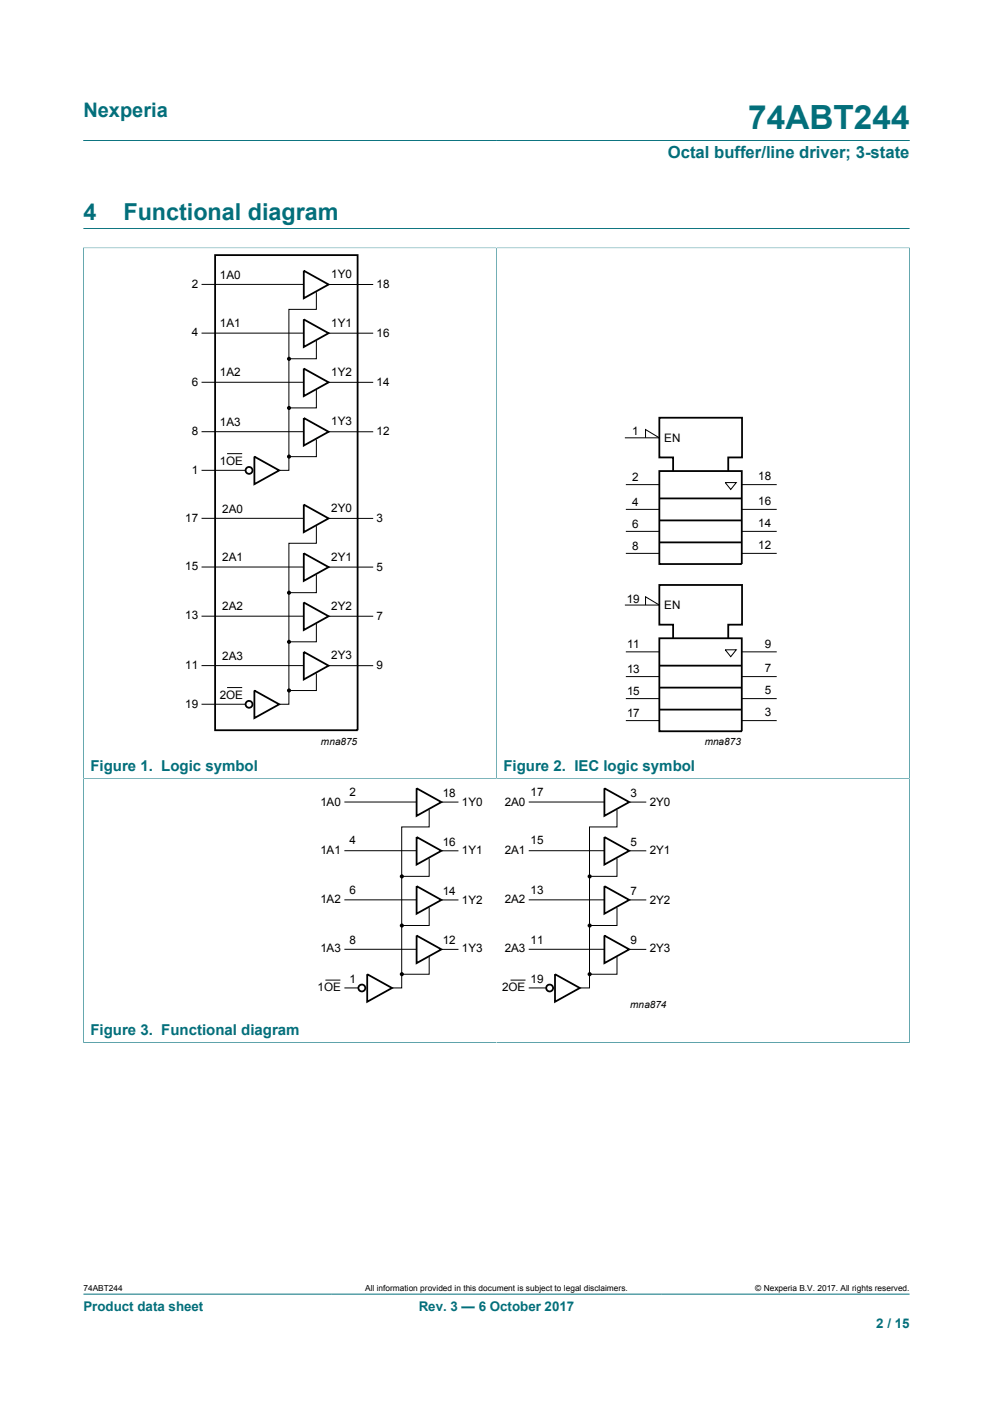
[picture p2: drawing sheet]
<svg xmlns="http://www.w3.org/2000/svg" width="210mm" height="297mm" viewBox="0 0 210 297" stroke-linecap="round" stroke-linejoin="round" font-family="sans-serif">
<path d="M17.6 29.7h174.8M17.6 52.4h174.8M17.6 52.4v168.2M17.6 48.3h174.8M105 52.4v112.3M192.4 52.4v168.2M17.6 164.7h174.8M17.6 220.5h174.8M17.6 273.8h174.8" fill="none" stroke="#036f7b" stroke-width=".21"/>
<g fill="none" stroke="#000" stroke-width=".21">
<path d="M42.6 60.2h21.7M42.6 70.5h21.7M66.9 61.8v3.6h-5.8v34.1h-2.1M66.9 72.1v3.8h-5.8M69.6 60.2h9.3M69.6 70.5h9.3M42.6 80.9h21.7M42.6 91.3h21.7M42.6 99.5h9.3M48 96h3.2M66.9 82.5v3.8h-5.8M66.9 93v3.6h-5.8"/>
<path d="M69.6 80.9h9.3M69.6 91.3h9.3M132.1 92.6h7.3l-2.9-1.7v1.7M42.6 109.6h21.7M42.6 119.9h21.7M66.9 111.3v3.6h-5.8v34.1h-2.1M69.6 109.7h9.3M69.6 120h9.3M132.4 117.1h7M132.4 112.4h7M132.4 107.8h7M132.4 102.5h7"/>
<path d="M153.4 102.1h2.3l-1.2 1.4zM156.9 117.1h7.4M156.9 112.4h7.4M156.9 107.8h7.4M156.9 102.5h7.4M42.6 130.3h21.7M66.9 121.6v3.8h-5.8M66.9 132v3.8h-5.8M69.6 130.4h9.3M132.1 128h7.3l-2.9-1.8v1.8M132.4 137.9h7M153.4 137.5h2.3l-1.2 1.4z"/>
<path d="M156.9 137.9h7.4M42.6 140.8h21.7M42.6 149h9.3M48 145.4h3.2M66.9 142.4v3.7h-5.8M69.6 140.8h9.3M132.4 152.4h7M132.4 147.8h7M132.4 143.1h7M156.9 152.4h7.4M156.9 147.8h7.4M156.9 143.1h7.4"/>
<path d="M72.8 169.7h15.3M72.8 180h15.3M90.8 171.3v3.6h-5.8v34.1h-2.1M93.4 169.7h3.6M93.4 180h3.6M111.8 169.7h16M111.8 180h16M130.5 171.3v3.6h-5.8v34.1h-2.1M133.2 169.7h3.5M133.2 180h3.5M72.8 190.4h15.3M90.8 181.6v3.8h-5.8"/>
<path d="M90.8 192v3.8h-5.8M93.4 190.4h3.6M111.8 190.4h16M130.5 181.6v3.8h-5.8M130.5 192v3.8h-5.8M133.2 190.4h3.5M72.8 200.8h15.3M72.8 209h2.9M90.8 202.5v3.6h-5.8M93.4 200.8h3.6M111.8 200.8h16M111.8 209h3.7"/>
<path d="M130.5 202.5v3.6h-5.8M133.2 200.8h3.5"/>
</g>
<g fill="none" stroke="#000" stroke-width=".38">
<path d="M45.5 54h30.1v100.5h-30.1zM64.2 57.3l5.3 2.9-5.3 2.9zM64.2 67.6l5.3 2.9-5.3 2.9zM64.2 78l5.3 2.9-5.3 2.9zM53.8 96.6l5.2 2.9-5.2 2.9zM64.2 88.4l5.3 2.9-5.3 3zM139.4 99.6h17.5v19.7h-17.5zM142.4 99.7v-2.9h-3v-8.4h17.5v8.4h-2.9v2.9M64.2 106.7l5.3 3-5.3 2.9zM64.2 117l5.3 3-5.3 2.9zM139.4 114.7h17.5M139.4 110.1h17.5"/>
<path d="M139.4 105.4h17.5M64.2 127.4l5.3 3-5.3 2.9zM64.2 137.9l5.3 2.9-5.3 2.9zM139.4 135h17.5v19.7h-17.5zM142.4 135.1v-3h-3v-8.4h17.5v8.4h-2.9v3M53.8 146.1l5.2 2.9-5.2 2.9zM139.4 150.1h17.5M139.4 145.5h17.5M139.4 140.8h17.5M88.1 166.8l5.2 2.9-5.2 2.9zM88.1 177.1l5.2 2.9-5.2 2.9zM127.8 166.8l5.3 2.9-5.3 2.9z"/>
<path d="M127.8 177.1l5.3 2.9-5.3 2.9zM88.1 187.5l5.2 2.9-5.2 2.9zM88.1 197.9l5.2 2.9-5.2 2.9zM127.8 187.5l5.3 2.9-5.3 2.9zM127.8 197.9l5.3 2.9-5.3 2.9zM77.7 206.1l5.2 2.9-5.2 2.9zM117.4 206.1l5.2 2.9-5.2 2.9z"/>
<circle cx="52.7" cy="99.5" r=".73"/>
<circle cx="52.7" cy="149" r=".73"/>
<circle cx="76.5" cy="209" r=".73"/>
<circle cx="116.2" cy="209" r=".73"/>
</g>
<g fill="#000">
<circle cx="61.1" cy="75.9" r=".44"/>
<circle cx="61.1" cy="86.3" r=".44"/>
<circle cx="61.1" cy="96.6" r=".44"/>
<circle cx="61.1" cy="125.4" r=".44"/>
<circle cx="61.1" cy="135.8" r=".44"/>
<circle cx="61.1" cy="146.1" r=".44"/>
<circle cx="85" cy="185.4" r=".44"/>
<circle cx="85" cy="195.8" r=".44"/>
<circle cx="124.7" cy="185.4" r=".44"/>
<circle cx="124.7" cy="195.8" r=".44"/>
<circle cx="85" cy="206.1" r=".44"/>
<circle cx="124.7" cy="206.1" r=".44"/>
</g>
<path d="M68.8 207.3h3.2z" fill="#fff"/>
<path d="M68.8 207.3h3.2" fill="none" stroke="#000" stroke-width=".21"/>
<path d="M108 207.3h3.1z" fill="#fff"/>
<path d="M108 207.3h3.1" fill="none" stroke="#000" stroke-width=".21"/>
<text font-size="7.1" fill="#036f7b" x="158.3" y="27.2">74ABT244</text>
<g font-size="4.9" fill="#036f7b">
<text x="17.6" y="46.6">4</text>
<text x="26.1" y="46.6">Functional diagram</text>
</g>
<text font-size="4.2" fill="#036f7b" x="17.6" y="24.8">Nexperia</text>
<text font-size="3.5" fill="#036f7b" x="141.2" y="33.5">Octal buffer/line driver; 3-state</text>
<g font-size="3.2" fill="#036f7b">
<text x="19.1" y="163.2">Figure 1. Logic symbol</text>
<text x="106.5" y="163.2">Figure 2. IEC logic symbol</text>
<text x="19.1" y="219">Figure 3. Functional diagram</text>
</g>
<g font-size="2.8" fill="#036f7b">
<text x="17.6" y="277.3">Product data sheet</text>
<text x="88.5" y="277.3">Rev. 3 — 6 October 2017</text>
<text x="185.3" y="281">2 / 15</text>
</g>
<g font-size="2.5">
<text x="46.5" y="58.9">1A0</text>
<text x="70" y="58.8">1Y0</text>
<text x="40.6" y="60.9">2</text>
<text x="79.6" y="61">18</text>
<text x="40.6" y="71.1">4</text>
<text x="46.5" y="69.1">1A1</text>
<text x="70" y="69.2">1Y1</text>
<text x="79.6" y="71.3">16</text>
<text x="40.6" y="81.6">6</text>
<text x="46.5" y="79.6">1A2</text>
<text x="70" y="79.5">1Y2</text>
<text x="79.6" y="81.7">14</text>
<text x="70" y="90">1Y3</text>
<text x="40.6" y="92">8</text>
<text x="46.5" y="90.1">1A3</text>
<text x="79.6" y="92">12</text>
<text x="133.7" y="92.1">1</text>
<text x="140.5" y="93.4">EN</text>
<text x="40.6" y="100.2">1</text>
<text x="46.5" y="98.4">1OE</text>
<text x="133.7" y="101.8">2</text>
<text x="160.3" y="101.6">18</text>
<text x="133.7" y="107">4</text>
<text x="160.3" y="106.8">16</text>
<text x="39.2" y="110.4">17</text>
<text x="47" y="108.4">2A0</text>
<text x="70" y="108.4">2Y0</text>
<text x="79.6" y="110.4">3</text>
<text x="133.7" y="111.6">6</text>
<text x="160.3" y="111.5">14</text>
<text x="47" y="118.6">2A1</text>
<text x="70" y="118.6">2Y1</text>
<text x="133.7" y="116.3">8</text>
<text x="160.3" y="116.2">12</text>
<text x="39.2" y="120.5">15</text>
<text x="79.6" y="120.7">5</text>
<text x="39.2" y="131">13</text>
<text x="47" y="129.1">2A2</text>
<text x="70" y="129.1">2Y2</text>
<text x="79.6" y="131.1">7</text>
<text x="132.5" y="127.5">19</text>
<text x="140.5" y="128.8">EN</text>
<text x="132.6" y="137.2">11</text>
<text x="161.7" y="137">9</text>
<text x="39.2" y="141.4">11</text>
<text x="47" y="139.6">2A3</text>
<text x="70" y="139.5">2Y3</text>
<text x="79.6" y="141.4">9</text>
<text x="132.6" y="142.4">13</text>
<text x="161.7" y="142.2">7</text>
<text x="39.2" y="149.7">19</text>
<text x="46.5" y="147.9">2OE</text>
<text x="132.6" y="147">15</text>
<text x="161.7" y="146.9">5</text>
<text x="132.6" y="151.7">17</text>
<text x="161.7" y="151.5">3</text>
<text x="67.7" y="170.4">1A0</text>
<text x="73.9" y="168.4">2</text>
<text x="93.7" y="168.6">18</text>
<text x="97.7" y="170.5">1Y0</text>
<text x="106.7" y="170.4">2A0</text>
<text x="112.2" y="168.4">17</text>
<text x="133.3" y="168.6">3</text>
<text x="137.4" y="170.5">2Y0</text>
<text x="73.9" y="178.6">4</text>
<text x="93.7" y="178.9">16</text>
<text x="112.2" y="178.6">15</text>
<text x="133.3" y="178.9">5</text>
<text x="67.7" y="180.6">1A1</text>
<text x="97.7" y="180.8">1Y1</text>
<text x="106.7" y="180.6">2A1</text>
<text x="137.4" y="180.8">2Y1</text>
<text x="67.7" y="191">1A2</text>
<text x="73.9" y="189.1">6</text>
<text x="93.7" y="189.3">14</text>
<text x="97.7" y="191.2">1Y2</text>
<text x="106.7" y="191">2A2</text>
<text x="112.2" y="189.1">13</text>
<text x="133.3" y="189.3">7</text>
<text x="137.4" y="191.2">2Y2</text>
<text x="67.7" y="201.5">1A3</text>
<text x="73.9" y="199.6">8</text>
<text x="93.7" y="199.7">12</text>
<text x="97.7" y="201.5">1Y3</text>
<text x="106.7" y="201.5">2A3</text>
<text x="112.2" y="199.6">11</text>
<text x="133.3" y="199.7">9</text>
<text x="137.4" y="201.5">2Y3</text>
<text x="67.2" y="209.7">1OE</text>
<text x="73.9" y="207.9">1</text>
<text x="106.2" y="209.7">2OE</text>
<text x="112.2" y="207.9">19</text>
</g>
<g font-size="2.1">
<text x="67.9" y="157.5">mna875</text>
<text x="149" y="157.5">mna873</text>
<text x="133.3" y="213.3">mna874</text>
</g>
<g font-size="1.8">
<text x="17.6" y="273.1">74ABT244</text>
<text x="77.2" y="273.1">All information provided in this document is subject to legal disclaimers.</text>
<text x="159.7" y="273.1">© Nexperia B.V. 2017. All rights reserved.</text>
</g>
</svg>
